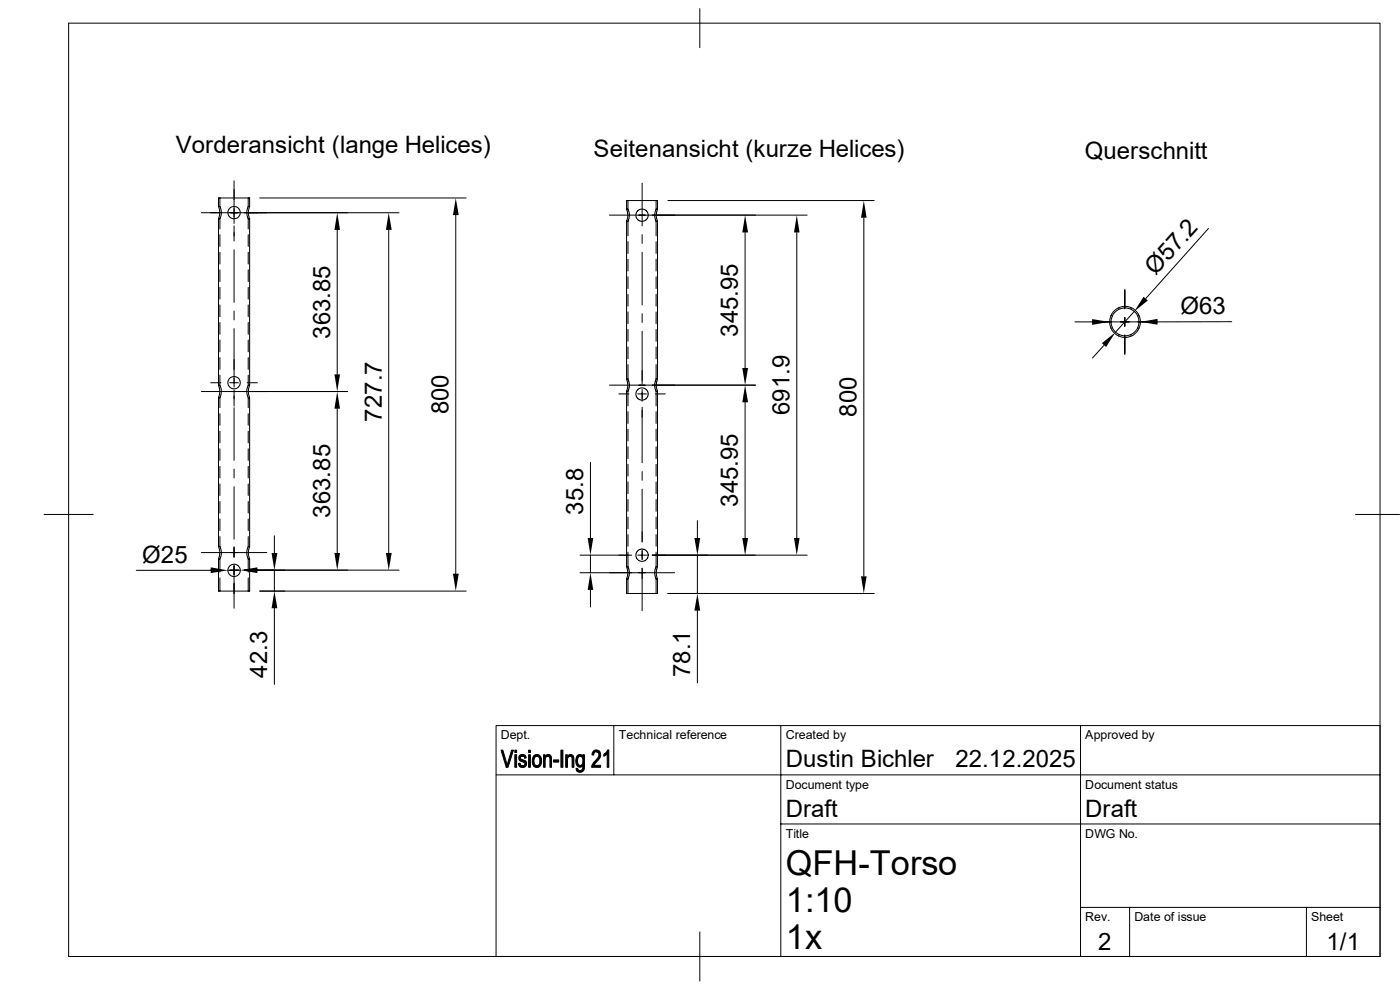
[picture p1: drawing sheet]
<svg xmlns="http://www.w3.org/2000/svg" width="297mm" height="210mm" viewBox="0 0 297 210" stroke-linecap="round" stroke-linejoin="round" font-family="sans-serif">
<g fill="none" stroke="#000" stroke-width=".21">
<path d="M14.6 4.9h278.2v198h-278.2zM148.5 1.8v8.3M49.7 38.4v9M136.2 38.9v9M46.4 43.8v-1.8h6.6v1.8M46.4 43.8h.3M46.4 46.4h.3M46.4 46.4v35.3M46.4 43.8l.2 .9v.9l-.2 .8M46.7 42v1.8M46.7 46.4v2.2M46.7 49.8v2.5"/>
<path d="M46.7 53.5v2.5M46.7 57.2v2.5M46.7 43.8l.2 .9v1l-.2 .7M49.7 53v11.1M49.7 47.9v3.2M52.7 42v1.8M52.7 46.4v2.2M52.7 49.8v2.5M52.7 53.5v2.5M52.7 57.2v2.5M52.7 43.8h.3M52.7 46.4h.3"/>
<path d="M52.7 43.8l-.3 .9v1l.3 .7M53 46.4v35.3M53 43.8l-.3 .9v.9l.3 .8M55.1 42h43.8M71.5 48.8v30.6M82.5 48.8v68.5M84.7 45.1h-42M96.7 45.6v76.1M132.9 44.4l.3 .9v.7l-.3 .9M132.9 44.4v-1.9h6.6v1.9M132.9 44.4h.3M132.9 46.9h.3"/>
<path d="M132.9 46.9v33.5M133.2 44.4l.3 .9v.9l-.3 .7M133.2 42.5v1.9M133.2 46.9v3.1M133.2 51.3v2.5M133.2 55v2.5M133.2 58.7v2.5M136.2 49.8v1.8M136.2 53.5v11.2M139.2 44.4l-.3 .9v.9l.3 .7M139.2 42.5v1.9M139.2 46.9v3.1"/>
<path d="M139.2 51.3v2.5M139.2 55v2.5M139.2 58.7v2.5M139.2 44.4h.3M139.2 46.9h.3M139.5 44.4l-.3 .9v.7l.3 .9M139.5 46.9v33.5M141.7 42.5h43.8M158.1 49.3v28.8M169 49.3v64.8M171.2 45.6h-41.9M183.3 46.2v76.1"/>
<path d="M256.4 48.5l-13.3 14.8M46.7 61v2.5M46.7 64.7v2.5M46.7 68.4v2.5M46.7 72.1v2.5M46.7 75.9v2.5M46.7 79.6v2.1M49.7 66v1.9M49.7 69.7v12.4M52.7 61v2.5M52.7 64.7v2.5M52.7 68.4v2.5"/>
<path d="M52.7 72.1v2.5M52.7 75.9v2.5M52.7 79.6v2.1M133.2 62.4v2.5M133.2 66.2v2.5M133.2 69.9v2.5M133.2 73.6v2.5M133.2 77.3v3.1M136.2 66.5v1.9M136.2 70.3v11.1M139.2 62.4v2.5M139.2 66.2v2.5"/>
<path d="M139.2 69.9v2.5M139.2 73.6v2.5M139.2 77.3v3.1M234.2 73.2l-2.4 2.7M235.6 67h.4M235.6 69.6h.4M237.4 65.2v.4M237.4 71v.3M238.6 61.3v4.2M238.6 67.4v1.8M238.6 71.1v4.1M239.9 65.2v.4"/>
<path d="M239.9 71v.3M240.6 66.1l-4 4.4M241.3 67h.4M241.3 69.6h.4M261.3 68.2l-33.3 .1M42.7 83.1h31M44.7 81.2h2.2M46.4 81.7h.3M46.4 84.4h.3M46.4 84.4v31.6M46.4 81.7l.2 .9v.9l-.2 .9M46.7 84.4v2.1"/>
<path d="M46.7 87.8v2.4M46.7 91.5v2.4M46.7 95.2v2.5M46.7 98.9v2.5M46.7 81.7l.2 1v.7l-.2 1M48.7 81.2h1.9M49.7 82.8v3.3M49.7 86.5v11.2M49.7 99.5v1.9M52.5 81.2h2.1M52.7 84.4v2.1M52.7 87.8v2.4"/>
<path d="M52.7 91.5v2.4M52.7 95.2v2.5M52.7 98.9v2.5M52.7 81.7h.3M52.7 84.4h.3M52.7 81.7l-.3 1v.7l.3 1M53 84.4v31.6M53 81.7l-.3 .9v.9l.3 .9M71.5 86.7v30.6M125.3 98.1v16M131.3 83.6h2.1M132.9 80.4l.3 .9v.8l-.3 .9"/>
<path d="M132.9 80.4h.3M132.9 83h.3M132.9 83v37.2M133.2 80.4l.3 1v.9l-.3 .7M133.2 83v3.1M133.2 87.3v2.5M133.2 91.1v2.5M133.2 94.8v2.5M133.2 98.5v2.5M135.3 83.6h1.9M136.2 82.6v2.5M136.2 86.4v11.8"/>
<path d="M137.5 83.6h.1M139 83.6h2.1M139.2 80.4l-.3 1v.9l.3 .7M139.2 83v3.1M139.2 87.3v2.5M139.2 91.1v2.5M139.2 94.8v2.5M139.2 98.5v2.5M139.2 80.4h.3M139.2 83h.3M139.5 80.4l-.3 .9v.8l.3 .9M139.5 83v37.2"/>
<path d="M158.1 85.3v28.8M160.3 81.7h-31M9.4 109.1h10.4M42.7 117.2h13.9M46.4 116l.2 .8v.9l-.2 .9M46.4 118.6v6.8h6.6v-6.8M46.4 116h.3M46.4 118.6h.3M46.7 102.7v2.4M46.7 106.4v2.4M46.7 110.1v2.5M46.7 113.8v2.2"/>
<path d="M46.7 118.6v2.8M46.7 116l.2 .9v1l-.2 .7M49.7 103.3v11.1M49.7 120v9M49.7 116v2.2M52.7 102.7v2.4M52.7 106.4v2.4M52.7 110.1v2.5M52.7 113.8v2.2M52.7 118.6v2.8M52.7 116h.3M52.7 118.6h.3"/>
<path d="M52.7 116l-.3 .9v1l.3 .7M53 116l-.3 .8v.9l.3 .9M58.2 113.7v3.6M123.1 117.8h10.9M125.3 117.8v3.7M133.2 102.2v2.5M133.2 106v2.5M133.2 109.7v2.5M133.2 113.4v2.5M133.2 117.1v3.1M135.3 117.8h1.9M136.2 100v1.9"/>
<path d="M136.2 103.8v11.2M136.2 116.8v1.9M139.2 102.2v2.5M139.2 106v2.5M139.2 109.7v2.5M139.2 113.4v2.5M139.2 117.1v3.1M148 110.4v3.7M148 117.8v8.1M171.2 117.8h-32.8M287.6 109.1h9.3M28.9 121h15.8"/>
<path d="M44.7 120.9h2.2M46.7 122.6v2.8M48.7 120.9h1.9M51 120.9l-2.7 .1M51.9 120.9h32.8M52.7 122.6v2.8M55.1 125.4h43.8M58.2 120.9v4.5M58.2 129v16.2M123.1 121.5h20M125.3 125.1v3.7M132.9 120.2l.3 .9v.8l-.3 .9"/>
<path d="M132.9 122.8v3.1h6.6v-3.1M132.9 120.2h.3M132.9 122.8h.3M133.2 120.2l.3 1v.9l-.3 .7M133.2 122.8v3.1M136.2 120.5v9M139.2 120.2l-.3 1v.9l.3 .7M139.2 122.8v3.1M139.2 120.2h.3M139.2 122.8h.3M139.5 120.2l-.3 .9v.8l.3 .9M141.7 125.9h43.8"/>
<path d="M148 129.5v15.4M130.2 153.9v10.5M165.7 153.9v49M229.2 153.9v49M105.2 164.4h187.6M165.7 174.8h127.1M148.5 197.7v10.4M229.2 192.5h63.6M239.6 192.5v10.4M277.2 192.5v10.4M105.2 202.9v-49h187.6v49"/>
<circle cx="49.7" cy="45.1" r="1.32"/>
<circle cx="136.2" cy="45.7" r="1.3"/>
<circle cx="238.6" cy="68.3" r="3.3"/>
<circle cx="238.7" cy="68.3" r="2.97"/>
<circle cx="49.6" cy="81.2" r="1.3"/>
<circle cx="136.2" cy="83.6" r="1.3"/>
<circle cx="136.2" cy="117.8" r="1.3"/>
<circle cx="49.7" cy="121" r="1.32"/>
</g>
<g fill="#000" stroke="#000" stroke-width=".21">
<path d="M106.3 159.1h.4l.9 3.2-.2 .5z" fill-rule="evenodd"/>
<path d="M108.5 159.1h.4l-1.1 3.7h-.4z" fill-rule="evenodd"/>
<path d="M109.2 159.1h.4v.5h-.4z" fill-rule="evenodd"/>
<path d="M112.1 159.1h.4v.5h-.4z" fill-rule="evenodd"/>
<path d="M125.8 159.4a.9 .9 0 0 1 1.5 .1l-1.1 .1-.3 .6-.3-.1z" fill-rule="evenodd"/>
<path d="M126.5 159.5h.8a1.93 1.93 0 0 1-.9 2.3l-.4 .5h1.4v.5h-1.9l.1-.6 .8-1a1.05 1.05 0 0 0 .3-1.7z" fill-rule="evenodd"/>
<path d="M128.1 160l.2-.1h.5l-.7 .5z" fill-rule="evenodd"/>
<path d="M128.9 159.1h.3v3.7h-.4v-2.9h-.5z" fill-rule="evenodd"/>
<path d="M109.2 160.1h.4v2.7h-.4z" fill-rule="evenodd"/>
<path d="M110.2 160.4h.6a.37 .37 0 0 0-.4 .4 .37 .37 0 0 0 .5 .4 .85 .85 0 0 1 .7 1.2 .85 .85 0 0 1-1.4 .1l.7-.1a.41 .41 0 0 0 .5-.3 .41 .41 0 0 0-.5-.5 .81 .81 0 0 1-.7-.3 .81 .81 0 0 1 0-.9z" fill-rule="evenodd"/>
<path d="M110 162l.3-.1 .1 .4 .5 .1-.7 .1z" fill-rule="evenodd"/>
<path d="M110.2 160.3a.81 .81 0 0 1 .9-.2 .81 .81 0 0 1 .5 .7l-.3 .1-.2-.4z" fill-rule="evenodd"/>
<path d="M112.1 160.1h.4v2.7h-.4z" fill-rule="evenodd"/>
<path d="M113.2 160.5l.7-.1a1.12 1.12 0 0 0-.4 1.8l.4 .2-.7 .1-.2-.4-.1-1.1z" fill-rule="evenodd"/>
<path d="M113.3 160.3a1.05 1.05 0 0 1 1.3 0 1.05 1.05 0 0 1 .3 1.2 1.01 1.01 0 0 1-.5 1.1 1.01 1.01 0 0 1-1.2-.1l.7-.1a1.22 1.22 0 0 0 .3-1.9l-1-.1z" fill-rule="evenodd"/>
<path d="M115.3 160.1h.3v.4h.4l-.3 .6v1.7h-.4z" fill-rule="evenodd"/>
<path d="M115.7 160.4h.5z" fill-rule="evenodd"/>
<path d="M115.7 160.4a.77 .77 0 0 1 1-.3 .77 .77 0 0 1 .3 1v1.7h-.3l-.1-2.1-.3-.3z" fill-rule="evenodd"/>
<path d="M117.4 161.2h1.1v.5h-1.1z" fill-rule="evenodd"/>
<path d="M119 159.1h.4v3.7h-.4z" fill-rule="evenodd"/>
<path d="M120 160.1h.4v.4h.3l-.3 .5v1.8h-.4z" fill-rule="evenodd"/>
<path d="M120.4 160.4h.5z" fill-rule="evenodd"/>
<path d="M120.4 160.4a.77 .77 0 0 1 1-.3 .77 .77 0 0 1 .4 1v1.7h-.4l-.1-2.1-.2-.3z" fill-rule="evenodd"/>
<path d="M122.2 163h.4l.1 .3 .4 .1-.8 .1z" fill-rule="evenodd"/>
<path d="M122.4 160.4h.7a1.1 1.1 0 0 0 0 2h.9h-.3a.88 .88 0 0 1-1.1 .2 .88 .88 0 0 1-.4-1.1z" fill-rule="evenodd"/>
<path d="M122.5 160.3a.72 .72 0 0 1 1.2 .1z" fill-rule="evenodd"/>
<path d="M122.3 163.5l.8-.1a.78 .78 0 0 0 .6-1h.3a1.03 1.03 0 0 1-.3 1.2 1.03 1.03 0 0 1-1.3 0z" fill-rule="evenodd"/>
<path d="M123.2 160.4h.5v-.3h.3v2.3h-.9a1.21 1.21 0 0 0 .1-2z" fill-rule="evenodd"/>
</g>
<g fill="#000">
<path d="M71.5 45.1l.6 3.7h-1.1zM82.5 45.1l.6 3.7h-1.2zM96.7 42l.6 3.6h-1.2zM158.1 45.6l.6 3.7h-1.2zM169 45.6l.6 3.7h-1.2zM183.3 42.5l.6 3.7h-1.2zM71 79.4h1.1l-.6 3.7zM157.5 78.1h1.2l-.6 3.6zM231.7 67.7l3.6 .6-3.6 .6zM233.8 72.8l2.8-2.3-1.9 3.1zM242.6 62.9l.9 .9-2.9 2.3zM241.9 68.3l3.7-.7v1.3z"/>
<path d="M71.5 83.1l.6 3.6h-1.1zM158.1 81.7l.6 3.6h-1.2zM57.6 117.3h1.2l-.6 3.6zM71 117.3h1.1l-.6 3.6zM81.9 117.3h1.2l-.6 3.6zM124.7 114.1h1.2l-.6 3.7zM147.3 114.1h1.2l-.5 3.7zM157.5 114.1h1.2l-.6 3.7zM168.4 114.1h1.2l-.6 3.7zM44.7 120.4l3.6 .6-3.6 .6zM51 120.9l3.6-.5v1.2zM58.2 125.4l.6 3.6h-1.2z"/>
<path d="M96.1 121.7h1.2l-.6 3.7zM125.3 121.5l.6 3.6h-1.2zM148 125.9l.5 3.6h-1.2zM182.7 122.3h1.2l-.6 3.6z"/>
</g>
<g font-size="7.3">
<text x="166.7" y="185.7">QFH-Torso</text>
<text x="166.7" y="193.5">1:10</text>
<text x="166.7" y="201.3">1x</text>
</g>
<g font-size="5.1">
<text x="37.3" y="32.6">Vorderansicht (lange Helices)</text>
<text x="125.9" y="33.3">Seitenansicht (kurze Helices)</text>
<text x="230.1" y="33.7">Querschnitt</text>
<text x="245.2" y="58.6" transform="rotate(-48 245.2 58.6)">Ø57.2</text>
<text x="70" y="71.9" transform="rotate(-90 70 71.9)">363.85</text>
<text x="156.6" y="71.5" transform="rotate(-90 156.6 71.5)">345.95</text>
<text x="250.4" y="66.7">Ø63</text>
<text x="81" y="89.5" transform="rotate(-90 81 89.5)">727.7</text>
<text x="95.2" y="87.9" transform="rotate(-90 95.2 87.9)">800</text>
<text x="167.5" y="88.1" transform="rotate(-90 167.5 88.1)">691.9</text>
<text x="181.7" y="88.4" transform="rotate(-90 181.7 88.4)">800</text>
<text x="156.6" y="107.5" transform="rotate(-90 156.6 107.5)">345.95</text>
<text x="70" y="109.8" transform="rotate(-90 70 109.8)">363.85</text>
<text x="123.7" y="109.2" transform="rotate(-90 123.7 109.2)">35.8</text>
<text x="30.2" y="119.4">Ø25</text>
<text x="56.7" y="143.8" transform="rotate(-90 56.7 143.8)">42.3</text>
<text x="146.4" y="143.6" transform="rotate(-90 146.4 143.6)">78.1</text>
<text x="166.7" y="162.8">Dustin Bichler</text>
<text x="202.7" y="162.8">22.12.2025</text>
<text x="166.7" y="173.2">Draft</text>
<text x="230.3" y="173.2">Draft</text>
<text x="233" y="201.5">2</text>
<text x="281.4" y="201.5">1/1</text>
</g>
<g font-size="2.6">
<text x="106.3" y="156.8">Dept.</text>
<text x="131.3" y="156.8">Technical reference</text>
<text x="166.7" y="156.8">Created by</text>
<text x="230.2" y="156.8">Approved by</text>
<text x="166.7" y="167.3">Document type</text>
<text x="230.2" y="167.3">Document status</text>
<text x="166.7" y="177.7">Title</text>
<text x="230.2" y="177.7">DWG No.</text>
<text x="230.2" y="195.4">Rev.</text>
<text x="240.7" y="195.4">Date of issue</text>
<text x="278.2" y="195.4">Sheet</text>
</g>
</svg>
